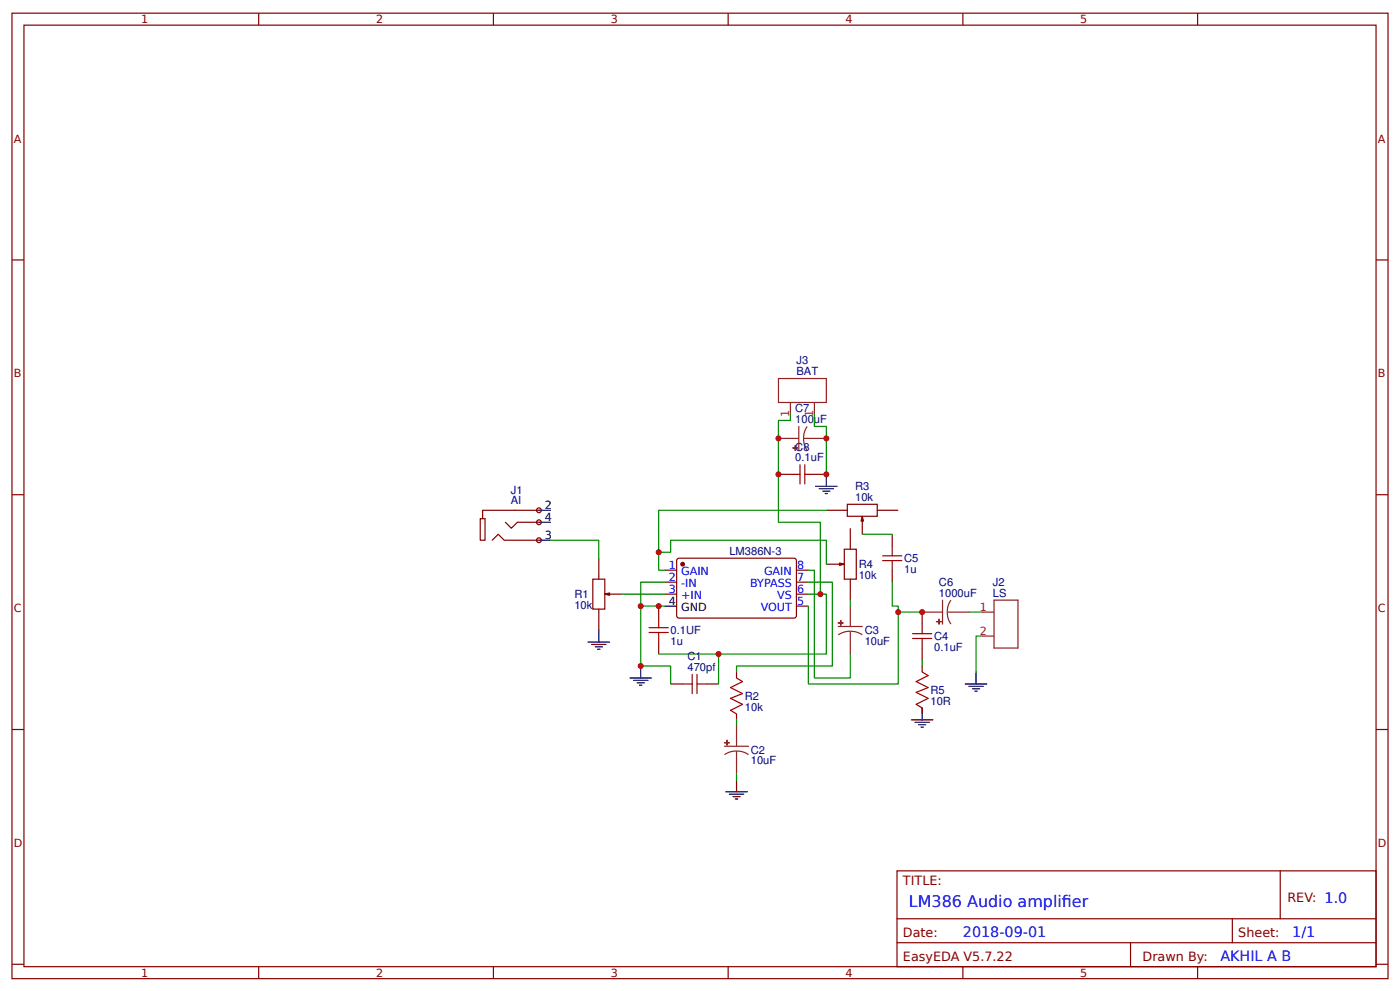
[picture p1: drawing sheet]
<svg xmlns="http://www.w3.org/2000/svg" width="309mm" height="219mm" viewBox="0 0 309 219" stroke-linecap="round" stroke-linejoin="round" font-family="sans-serif">
<g fill="none" stroke="#800" stroke-width=".26">
<path d="M2.6 2.9h304.1v213.3h-304.1zM5.3 5.6h298.7v207.9h-298.7zM57.1 2.9v2.7M109 2.9v2.7M160.9 2.9v2.7M212.7 2.9v2.7M264.6 2.9v2.7M2.6 57.4h2.7M304 57.4h2.7M2.6 109.3h2.7M304 109.3h2.7M146.8 125.9h2.7"/>
<path d="M146.8 128.6h2.7M146.8 131.2h2.7M149.6 123.6l.4-.3 25.7 .1 .2 .4v12.5l-.5 .2h-25.6l-.3-.5zM175.9 125.9h2.7M175.9 128.6h2.7M175.9 131.2h2.7M175.9 133.9h2.7M2.6 161.1h2.7M304 161.1h2.7M198.2 192.4h105.8v21.1h-105.8zM282.8 192.4v10.5M2.6 213h2.7"/>
<path d="M57.1 213.5v2.7M109 213.5v2.7M160.9 213.5v2.7M198.2 202.9h105.8M198.2 208.2h105.8M212.7 213.5v2.7M249.8 208.2v5.3M264.6 213.5v2.7M272.3 202.9v5.3M304 213h2.7"/>
</g>
<circle cx="150.8" cy="124.6" r=".4" fill="#800" stroke="#800" stroke-width=".26"/>
<path d="M146.8 133.9h2.7" fill="none" stroke="#000" stroke-width=".26"/>
<path d="M133.6 131.2l1.1-.2v.5z" fill="#840000" stroke="#840000" stroke-width=".26"/>
<path d="M131 127.9h2.6v6.6h-2.6zM132.3 123.3v4.6M132.3 134.5v4.7M133.6 131.2h4" fill="none" stroke="#840000" stroke-width=".26"/>
<g fill="#efefef" stroke="#800" stroke-width=".26">
<circle cx="119.1" cy="112.7" r=".53"/>
<circle cx="119.1" cy="115.4" r=".53"/>
<circle cx="119.1" cy="119.3" r=".53"/>
</g>
<g fill="none" stroke="#000" stroke-width=".26">
<path d="M119.1 115.4h2.6M119.1 112.7h2.6M119.1 119.3h2.6M180.2 107.4h4.7M181 107.9h3.1M181.8 108.5h1.6M182.3 109h.5M182.6 104.8v2.6M132.3 139.2v2.6M129.9 141.8h4.8M130.7 142.3h3.2M131.5 142.9h1.6"/>
<path d="M132 143.4h.6M139.2 149.8h4.7M140 150.3h3.1M140.8 150.8h1.5M141.3 151.3h.5M141.6 147.1v2.7M201.3 159h4.8M202.1 159.5h3.2M203.7 156.4v2.6M213.3 151.1h4.7M214 151.6h3.2M214.8 152.1h1.6"/>
<path d="M215.4 152.7h.5M215.6 148.4v2.7M160.3 174.9h4.8M161.1 175.4h3.2M161.9 175.9h1.6M162.5 176.5h.5M162.7 172.2v2.7M202.9 160.1h1.6M203.5 160.6h.5"/>
</g>
<g fill="none" stroke="#800" stroke-width=".26">
<path d="M108.7 119.3l1.4-1.3 1.3 1.3h7.7M111.7 115.4l1.3 1.3 1.3-1.3h4.8M119.1 112.7h-12.5v1.9h-.5v4.7h1.1v-4.7h-.6M172 104.8h2.6M179.9 104.8h2.7M197.1 118v2.6M145.5 133.9v2.6M197.1 125.9v2.7M203.7 135.2v2.6M145.5 141.8v2.7M148.2 151.1h2.6M156.1 151.1h2.6"/>
<path d="M162.7 148.4v1.4M162.7 157.7v1.3M203.7 143.1v2.7M203.7 147.1v1.3M203.7 156.4v1.3"/>
</g>
<g fill="none" stroke="#080" stroke-width=".26">
<path d="M174.6 91.5v1.4h-2.6v22.5h9.2v15.8M179.9 91.5v2.7h2.7v10.6M121.7 119.3h10.6v4M182.6 112.7h-37.1v13.2h1.3M190.5 118h6.6M137.6 131.2h9.2M141.6 133.9h5.2M145.5 122h2.7v-2.7h34.4v5.3M146.8 128.6h-5.2v18.5h6.6v4M178.6 131.2h4v13.3h-37.1M178.6 128.6h5.3v18.5h-21.2v1.3M178.6 125.9h1.3v23.9h8v-5.3"/>
<path d="M178.6 133.9v17.2h19.8v-15.9h5.3M187.9 132.6v1.3M197.1 128.6v5.3h1.3v1.3M214.3 135.2h2.7M158.7 144.5v6.6M162.7 159v1.3M203.7 145.8v1.3M217 140.5h-1.4v7.9M162.7 170.9v1.3"/>
</g>
<g fill="none" stroke="#a00000" stroke-width=".26">
<path d="M174.6 104.8h2.1M176.7 102.7v4.2M177.8 104.8h2.1M177.8 102.7v4.2M143.4 139.7h4.2M143.4 138.6h4.2M145.5 136.5v2.1M145.5 139.7v2.1M195 123.8h4.2M195 122.8h4.2M197.1 120.6v2.2M197.1 123.8v2.1"/>
<path d="M201.6 140h4.2M203.7 137.8v2.2M150.8 151.1h2.1M152.9 149v4.2M154 149v4.2M154 151.1h2.1M162.7 149.8l1.3 .7-2.6 1.4 2.6 1.3-2.6 1.1 2.6 1.3-2.6 1.3 1.3 .8M201.6 141h4.2M203.7 141v2.1M203.7 148.4l1.4 .8-2.7 1.3 2.7 1.4-2.7 1 2.7 1.4-2.7 1.3 1.3 .8"/>
</g>
<g fill="none" stroke="#8d2323" stroke-width=".26">
<path d="M172 83.6h10.6v5.3h-10.6zM172 96.8h4.5M174.6 88.9v2.6M176.5 94.2v5.3M177.5 96.8l.2 1.4 .6 1.3M177.5 96.8h5.1M178.3 94.2l-.6 1.2-.2 1.4M179.9 88.9v2.6M185.2 138.4h5.3M187.9 139.4l1.3 .2 1.3 .6M187.9 139.4l-1.4 .2-1.3 .6M187.9 133.9v4.5"/>
<path d="M187.9 139.4v5.1M203.7 135.2h4.5M208.2 132.6v5.2M209.3 135.2l.2 1.4 .6 1.2M209.3 135.2h5M210.1 132.6l-.6 1.2-.2 1.4M217 135.2h2.6M219.6 132.6h5.3v10.5h-5.3zM217 140.5h2.6M160.1 164.8h5.3M162.7 165.9l1.4 .2 1.3 .6M162.7 165.9l-1.4 .2-1.2 .6"/>
<path d="M162.7 160.3v4.5M162.7 165.9v5"/>
</g>
<g fill="#8d2323" stroke="#8d2323" stroke-width=".26">
<path d="M160.1 164l1 .1z"/>
<path d="M160.6 163.5v1.1z"/>
<path d="M185.2 137.6h1.1z"/>
<path d="M185.7 137.1l.1 1z"/>
<path d="M207.4 136.8l.1 1z"/>
<path d="M206.9 137.3h1.1z"/>
<path d="M175.7 98.4v1.1z"/>
<path d="M175.2 98.9l1 .1z"/>
</g>
<g fill="#840000" stroke="#840000" stroke-width=".26">
<path d="M190.5 114l.3 1.1h-.6z"/>
<path d="M185.5 124.4l1 .2-1 .3z"/>
</g>
<path d="M182.6 112.7h4.6M187.2 111.4h6.6v2.6h-6.6zM187.9 116.7v4.6M190.5 114v4M193.8 112.7h4.6M182.6 124.6h3.9M186.5 121.3h2.7v6.6h-2.7zM187.9 127.9v4.7" fill="none" stroke="#840000" stroke-width=".26"/>
<g fill="#c00">
<circle cx="172" cy="104.8" r=".66"/>
<circle cx="181.2" cy="131.2" r=".66"/>
<circle cx="172" cy="96.8" r=".66"/>
<circle cx="203.7" cy="135.2" r=".66"/>
<circle cx="198.4" cy="135.2" r=".66"/>
<circle cx="141.6" cy="133.9" r=".66"/>
<circle cx="145.5" cy="133.9" r=".66"/>
<circle cx="141.6" cy="147.1" r=".66"/>
<circle cx="158.8" cy="144.5" r=".66"/>
<circle cx="145.5" cy="122" r=".66"/>
<circle cx="182.6" cy="96.8" r=".66"/>
<circle cx="182.6" cy="104.8" r=".66"/>
</g>
<g font-size="3.5" fill="#00f">
<text x="200.8" y="200.3">LM386 Audio amplifer</text>
<text x="234.6" y="200.3">i</text>
</g>
<g font-size="3.2" fill="#00f">
<text x="212.7" y="206.9">2018-09-01</text>
<text x="285.5" y="206.9">1/1</text>
<text x="269.6" y="212.2">AKHIL A B</text>
</g>
<g font-size="2.8" fill="#800">
<text x="199.5" y="195.5">TITLE:</text>
<text x="284.4" y="199.2">REV: 1.0</text>
<text x="199.5" y="206.9">Date:</text>
<text x="273.6" y="206.9">Sheet:</text>
<text x="199.5" y="212.2">EasyEDA V5.7.22</text>
<text x="252.4" y="212.2">Drawn By:</text>
</g>
<g font-size="2.5" fill="#800">
<text x="31.2" y="5.2">1</text>
<text x="83.1" y="5.2">2</text>
<text x="134.9" y="5.2">3</text>
<text x="186.8" y="5.2">4</text>
<text x="238.7" y="5.2">5</text>
<text x="3" y="31.5">A</text>
<text x="304.4" y="31.5">A</text>
<text x="3" y="83.3">B</text>
<text x="304.4" y="83.3">B</text>
<text x="3" y="135.2">C</text>
<text x="304.4" y="135.2">C</text>
<text x="3" y="187.1">D</text>
<text x="304.4" y="187.1">D</text>
<text x="31.2" y="215.8">1</text>
<text x="83.1" y="215.8">2</text>
<text x="134.9" y="215.8">3</text>
<text x="186.8" y="215.8">4</text>
<text x="238.7" y="215.8">5</text>
</g>
<g font-size="2.5" fill="#000080">
<text x="176" y="82.8">BAT</text>
<text x="176" y="80.5">J3</text>
<text x="175.7" y="93.4">100uF</text>
<text x="175.7" y="91.1">C7</text>
<text x="175.7" y="101.9">0.1uF</text>
<text x="175.7" y="99.5">C8</text>
<text x="112.9" y="111.4">AI</text>
<text x="112.9" y="109">J1</text>
<text x="188.9" y="110.6">10k</text>
<text x="188.9" y="108.2">R3</text>
<text x="161.1" y="122.5">LM386N-3</text>
<text x="189.7" y="125.5">R4</text>
<text x="199.8" y="124.2">C5</text>
<text x="189.7" y="127.8">10k</text>
<text x="199.8" y="126.5">1u</text>
<text x="207.4" y="131.8">1000uF</text>
<text x="207.4" y="129.4">C6</text>
<text x="219.4" y="131.8">LS</text>
<text x="219.4" y="129.4">J2</text>
<text x="126.9" y="134.5">10k</text>
<text x="126.9" y="132.1">R1</text>
<text x="148.2" y="142.4">1u</text>
<text x="148.2" y="140">0.1UF</text>
<text x="191" y="142.4">10uF</text>
<text x="191" y="140.1">C3</text>
<text x="206.4" y="143.7">0.1uF</text>
<text x="206.4" y="141.4">C4</text>
<text x="151.9" y="148.2">470pf</text>
<text x="151.9" y="145.8">C1</text>
<text x="164.6" y="154.6">R2</text>
<text x="205.6" y="155.6">10R</text>
<text x="205.6" y="153.3">R5</text>
<text x="164.6" y="156.9">10k</text>
<text x="165.9" y="166.5">C2</text>
<text x="165.9" y="168.8">10uF</text>
</g>
<g font-size="2.5" fill="#8d2323">
<text x="174.4" y="92.1" transform="rotate(-90 174.4 92.1)">1</text>
<text x="179.7" y="92.1" transform="rotate(-90 179.7 92.1)">1</text>
<text x="216.4" y="134.9">1</text>
<text x="216.4" y="140.2">2</text>
</g>
<g font-size="2.5">
<text x="120.4" y="112.4">2</text>
<text x="120.4" y="115.1">4</text>
<text x="120.4" y="119.1">3</text>
<text x="147.8" y="133.6">4</text>
<text x="150.5" y="134.9">GND</text>
</g>
<g font-size="2.5" fill="#00f">
<text x="147.8" y="125.7">1</text>
<text x="176.1" y="125.7">8</text>
<text x="147.8" y="128.3">2</text>
<text x="147.8" y="131">3</text>
<text x="150.5" y="127">GAIN</text>
<text x="150.5" y="129.6">-IN</text>
<text x="165.7" y="129.6">BYPASS</text>
<text x="168.8" y="127">GAIN</text>
<text x="176.1" y="128.3">7</text>
<text x="176.1" y="131">6</text>
<text x="150.5" y="132.3">+IN</text>
<text x="168.1" y="134.9">VOUT</text>
<text x="171.7" y="132.3">VS</text>
<text x="176.1" y="133.6">5</text>
</g>
</svg>
